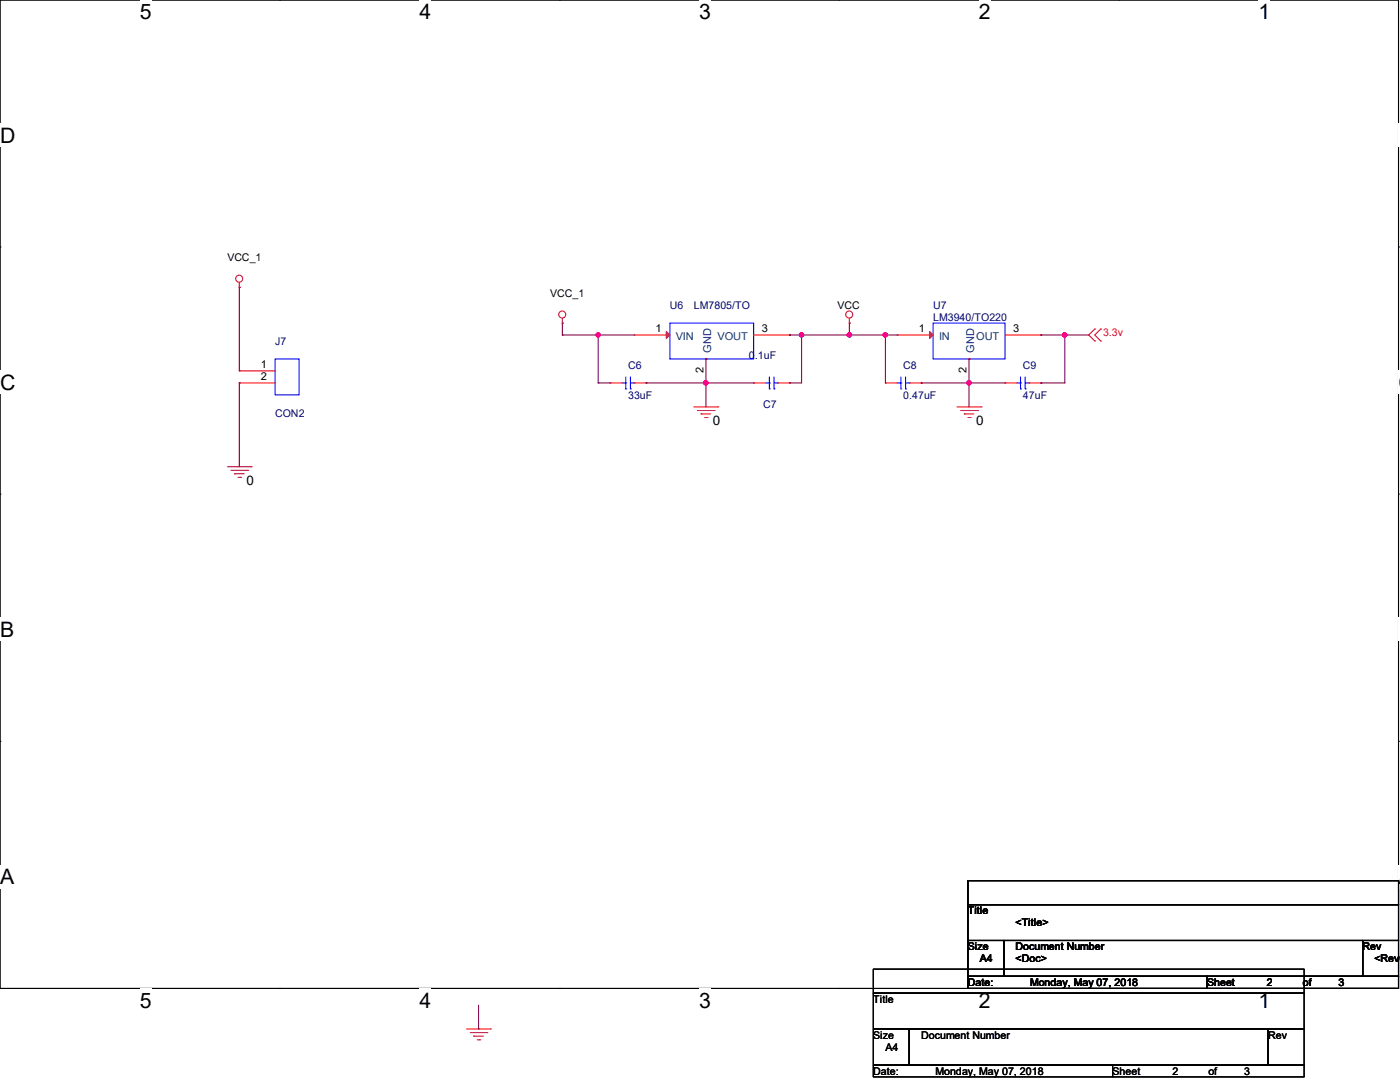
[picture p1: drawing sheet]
<svg xmlns="http://www.w3.org/2000/svg" width="279mm" height="216mm" viewBox="0 0 279 216" stroke-linecap="round" stroke-linejoin="round" font-family="sans-serif">
<path d="M0 0h279.1v197.2h-279.1z" fill="none" stroke="#000" stroke-width=".21"/>
<g fill="#fff">
<path d="M27.9 0h2.4v4.7h-2.4z"/>
<path d="M27.9 197.2h2.4v4.8h-2.4z"/>
</g>
<path d="M55.8 0h.1M55.8 197.2h.1" fill="none" stroke="#000" stroke-width=".21"/>
<g fill="#fff">
<path d="M83.7 0h2.4v4.7h-2.4z"/>
<path d="M83.7 197.2h2.4v4.8h-2.4z"/>
</g>
<path d="M111.6 0h.1M111.6 197.2h.1" fill="none" stroke="#000" stroke-width=".21"/>
<g fill="#fff">
<path d="M139.5 0h2.4v4.7h-2.4z"/>
<path d="M139.5 197.2h2.4v4.8h-2.4z"/>
</g>
<path d="M167.4 0h.1M167.4 197.2h.1" fill="none" stroke="#000" stroke-width=".21"/>
<g fill="#fff">
<path d="M195.3 0h2.4v4.7h-2.4z"/>
<path d="M195.3 197.2h2.4v4.8h-2.4z"/>
</g>
<path d="M223.3 0h.1M223.3 197.2h.1" fill="none" stroke="#000" stroke-width=".21"/>
<g fill="#fff">
<path d="M251.2 0h2.3v4.7h-2.3z"/>
<path d="M251.2 197.2h2.3v4.8h-2.3z"/>
<path d="M0 24.6h3v4.8h-3z"/>
<path d="M279.1 24.6h.3v4.8h-.3z"/>
<path d="M0 73.9h3v4.8h-3z"/>
<path d="M279.1 73.9h.3v4.8h-.3z"/>
</g>
<path d="M0 49.3h.1M279.1 49.3h.1" fill="none" stroke="#000" stroke-width=".21"/>
<g fill="#fff">
<path d="M0 123.2h2.8v4.8h-2.8z"/>
<path d="M279.1 123.2h.3v4.8h-.3z"/>
</g>
<path d="M0 98.6h.1M279.1 98.6h.1" fill="none" stroke="#000" stroke-width=".21"/>
<g fill="#fff">
<path d="M0 172.6h2.8v4.7h-2.8z"/>
<path d="M279 172.6h.4v4.7h-.4z"/>
</g>
<g fill="none" stroke="#000" stroke-width=".21">
<path d="M0 147.9h.1M279.1 147.9h.1M193.2 175.7h85.9v4.8h-85.9zM174.3 193.4h86v4.8h-86zM174.3 198.2h86v7.1h-86zM193.2 180.5h85.9v7.2h-85.9zM193.2 187.7h7.1v7.1h-7.1zM193.2 194.8h47.7v2.4h-47.7zM200.3 187.7h71.6v7.1h-71.6zM240.9 194.8h38.2v2.4h-38.2zM271.9 187.7h7.2v7.1h-7.2zM174.3 205.3h7.1v7.2h-7.1z"/>
<path d="M174.3 212.5h47.7v2.4h-47.7zM181.4 205.3h71.7v7.2h-71.7zM222 212.5h38.3v2.4h-38.3zM253.1 205.3h7.2v7.2h-7.2z"/>
</g>
<g fill="none" stroke="#f00" stroke-width=".21">
<path d="M47.8 57.3h.1M47.8 56.3v1M47.8 74h.1M47.8 76.4h.1M47.8 76.4h7.1M47.8 74h7.1M112.2 64.5h.1M112.2 63.5v1M121.8 76.4h.1M121.8 76.4h2.4M126.5 66.8h.1M126.5 76.4h2.4"/>
<path d="M126.5 66.8h7.2M128.9 76.4h.1M140.9 71.6h.1M150.4 76.4h.1M150.4 76.4h2.4M150.4 66.8h7.2M155.2 76.4h2.4M157.6 76.4h.1M157.6 66.8h.1M169.5 64.5h.1M169.5 63.5v1M176.7 76.4h.1"/>
<path d="M176.7 76.4h2.4M179.1 66.8h.1M179.1 66.8h7.1M181.4 76.4h2.5M183.9 76.4h.1M193.4 71.6h.1M200.6 76.4h.1M200.6 76.4h2.3M200.6 66.8h7.1M205.3 76.4h2.4M207.7 66.8h.1M207.7 76.4h.1"/>
<path d="M218.5 68h.1M218.5 65.7h.1M218.5 65.7l-1.2 1.1 1.2 1.2M219.7 65.7h.1M219.7 68h.1M219.7 65.7l-1.2 1.1 1.2 1.2M45.4 93.1h4.7M46.1 93.9h3.3M46.8 94.5h.1M46.8 94.5h1.9M47.5 95.2h.5M48 95.2h.1"/>
<path d="M49.4 93.9h.1M50.1 93.1h.1M138.5 81.2h4.8M139.2 81.9h3.3M139.9 82.6h.1M139.9 82.6h1.9M140.6 83.3h.5M141.1 83.3h.1M142.5 81.9h.1M143.3 81.2h.1M191 81.2h4.8M191.7 81.9h3.4"/>
<path d="M192.4 82.6h.1M192.4 82.6h2M193.2 83.3h.4M193.6 83.3h.1M195.1 81.9h.1M195.8 81.2h.1M93.1 205.3h4.8M93.9 206h3.3M94.5 206.8h.1M94.5 206.8h2M95.2 207.5h.6M95.8 207.5h.1"/>
<path d="M97.2 206h.1M97.9 205.3h.1"/>
<circle cx="47.7" cy="55.6" r=".7"/>
<circle cx="112.2" cy="62.8" r=".7"/>
<circle cx="169.5" cy="62.8" r=".7"/>
</g>
<g fill="none" stroke="#00f" stroke-width=".21">
<path d="M54.9 71.6h4.8v7.2h-4.8zM124.2 76.4h.7M124.9 77.6h.1M124.9 76.4h.1M124.9 75.2v2.4M125.8 77.6h.1M125.8 76.4h.7M125.8 75.2v2.4M126.5 76.4h.1M133.7 64.5h16.7v7.1h-16.7zM152.8 76.4h.7M153.5 77.6h.1"/>
<path d="M153.5 76.4h.1M153.5 75.2v2.4M154.5 77.6h.1M154.5 76.4h.7M154.5 75.2v2.4M155.2 76.4h.1M179.1 76.4h.7M179.8 77.6h.1M179.8 76.4h.1M179.8 75.2v2.4M180.7 77.6h.1M180.7 75.2v2.4"/>
<path d="M180.7 76.4h.7M181.4 76.4h.1M186.2 64.5h14.4v7.1h-14.4zM202.9 76.4h.8M203.7 77.6h.1M203.7 76.4h.1M203.7 75.2v2.4M204.6 77.6h.1M204.6 76.4h.7M204.6 75.2v2.4M205.3 76.4h.1"/>
</g>
<g fill="#f00" stroke="#f00" stroke-width=".21">
<path d="M185.5 66.1l.7 .7-.7 .8z"/>
<path d="M133 66.1l.7 .7-.7 .8z"/>
</g>
<g fill="none" stroke="#800040" stroke-width=".21">
<path d="M47.8 57.3h.1M47.8 57.3v16.7M47.8 76.4h.1M47.8 76.4v16.7M112.2 64.5h.1M112.2 66.8h.1M112.2 66.8h14.3M112.2 64.5v2.3M119.4 66.8h.1M119.4 76.4h.1M119.4 76.4h2.4M119.4 66.8v9.6"/>
<path d="M128.9 76.4h.1M128.9 76.4h21.5M140.9 71.6h.1M140.9 76.4h.1M140.9 71.6v9.6M157.6 66.8h.1M157.6 76.4h.1M157.6 66.8h21.5M160 66.8h.1M160 66.8v9.6h-2.4M169.5 64.5h.1M169.5 66.8h.1"/>
<path d="M169.5 64.5v2.3M176.7 66.8h.1M176.7 66.8v9.6M183.9 76.4h.1M183.9 76.4h16.7M193.4 71.6h.1M193.4 76.4h.1M193.4 71.6v9.6M207.7 66.8h.1M207.7 76.4h.1M207.7 66.8h9.6M212.5 66.8h.1"/>
<path d="M212.5 66.8v9.6h-4.8M95.5 205.3h.1M95.5 200.6v4.7"/>
</g>
<g fill="#f0f" stroke="#f0f" stroke-width=".21">
<circle cx="176.7" cy="66.8" r=".46"/>
<circle cx="169.5" cy="66.8" r=".46"/>
<circle cx="212.5" cy="66.8" r=".46"/>
<circle cx="193.4" cy="76.4" r=".46"/>
<circle cx="160" cy="66.8" r=".44"/>
<circle cx="119.4" cy="66.8" r=".44"/>
<circle cx="140.9" cy="76.4" r=".46"/>
</g>
<g font-size="4.2">
<text x="27.9" y="3.8">5</text>
<text x="83.7" y="3.8">4</text>
<text x="139.5" y="3.8">3</text>
<text x="195.3" y="3.8">2</text>
<text x="251.2" y="3.8">1</text>
<text x="0" y="28.4">D</text>
<text x="0" y="77.7">C</text>
<text x="279.1" y="77.7">C</text>
<text x="0" y="127">B</text>
<text x="0" y="176.4">A</text>
<text x="279.1" y="176.4">A</text>
<text x="27.9" y="201">5</text>
<text x="83.7" y="201">4</text>
<text x="139.5" y="201">3</text>
<text x="195.3" y="201">2</text>
<text x="251.2" y="201">1</text>
</g>
<g font-size="2.6">
<text x="142.3" y="84.8">0</text>
<text x="194.8" y="84.8">0</text>
<text x="49.2" y="96.7">0</text>
</g>
<g font-size="2.2">
<text x="130.9" y="66.3">1</text>
<text x="152.1" y="66.3">3</text>
<text x="183.4" y="66.3">1</text>
<text x="202.2" y="66.3">3</text>
<text x="52.1" y="73.5">1</text>
<text x="52.1" y="75.9">2</text>
<text x="140.4" y="74.5" transform="rotate(-90 140.4 74.5)">2</text>
<text x="192.9" y="74.5" transform="rotate(-90 192.9 74.5)">2</text>
</g>
<g font-size="2.2" fill="#004080">
<text x="134.9" y="67.9">VIN</text>
<text x="141.9" y="70.4" transform="rotate(-90 141.9 70.4)">GND</text>
<text x="143.2" y="67.9">VOUT</text>
<text x="187.4" y="67.9">IN</text>
<text x="194.4" y="70.4" transform="rotate(-90 194.4 70.4)">GND</text>
<text x="194.8" y="67.9">OUT</text>
</g>
<g font-size="2.1">
<text x="45.4" y="52.1">VCC_1</text>
<text x="109.8" y="59.3">VCC_1</text>
<text x="167.1" y="61.6">VCC</text>
<text x="193.2" y="182.5">Title</text>
<text x="202.7" y="184.8">&lt;Title&gt;</text>
<text x="193.2" y="189.6">Size</text>
<text x="195.5" y="192">A4</text>
<text x="202.7" y="189.6">Document Number</text>
<text x="202.7" y="192">&lt;Doc&gt;</text>
<text x="271.9" y="189.6">Rev</text>
<text x="274.3" y="192">&lt;RevC</text>
<text x="193.2" y="196.8">Date:</text>
<text x="205.6" y="196.8">Monday, May 07, 2018</text>
<text x="240.9" y="196.8">Sheet</text>
<text x="252.9" y="196.8">2</text>
<text x="260" y="196.8">of</text>
<text x="267.2" y="196.8">3</text>
<text x="174.3" y="200.1">Title</text>
<text x="174.3" y="207.3">Size</text>
<text x="176.7" y="209.7">A4</text>
<text x="183.9" y="207.3">Document Number</text>
<text x="253.1" y="207.3">Rev</text>
<text x="174.3" y="214.5">Date:</text>
<text x="186.7" y="214.5">Monday, May 07, 2018</text>
<text x="222" y="214.5">Sheet</text>
<text x="234" y="214.5">2</text>
<text x="241.2" y="214.5">of</text>
<text x="248.3" y="214.5">3</text>
</g>
<g font-size="2.1" fill="#000080">
<text x="133.7" y="61.6">U6</text>
<text x="138.5" y="61.6">LM7805/TO</text>
<text x="186.2" y="61.6">U7</text>
<text x="186.2" y="64">LM3940/TO220</text>
<text x="54.9" y="68.8">J7</text>
<text x="149.5" y="71.7">0.1uF</text>
<text x="125.3" y="73.6">C6</text>
<text x="180.3" y="73.6">C8</text>
<text x="204.1" y="73.6">C9</text>
<text x="54.9" y="83.1">CON2</text>
<text x="125.3" y="79.5">33uF</text>
<text x="152.3" y="81.4">C7</text>
<text x="180.3" y="79.5">0.47uF</text>
<text x="204.1" y="79.5">47uF</text>
</g>
<text font-size="2.1" fill="#f00" x="220.1" y="67.1">3.3v</text>
</svg>
